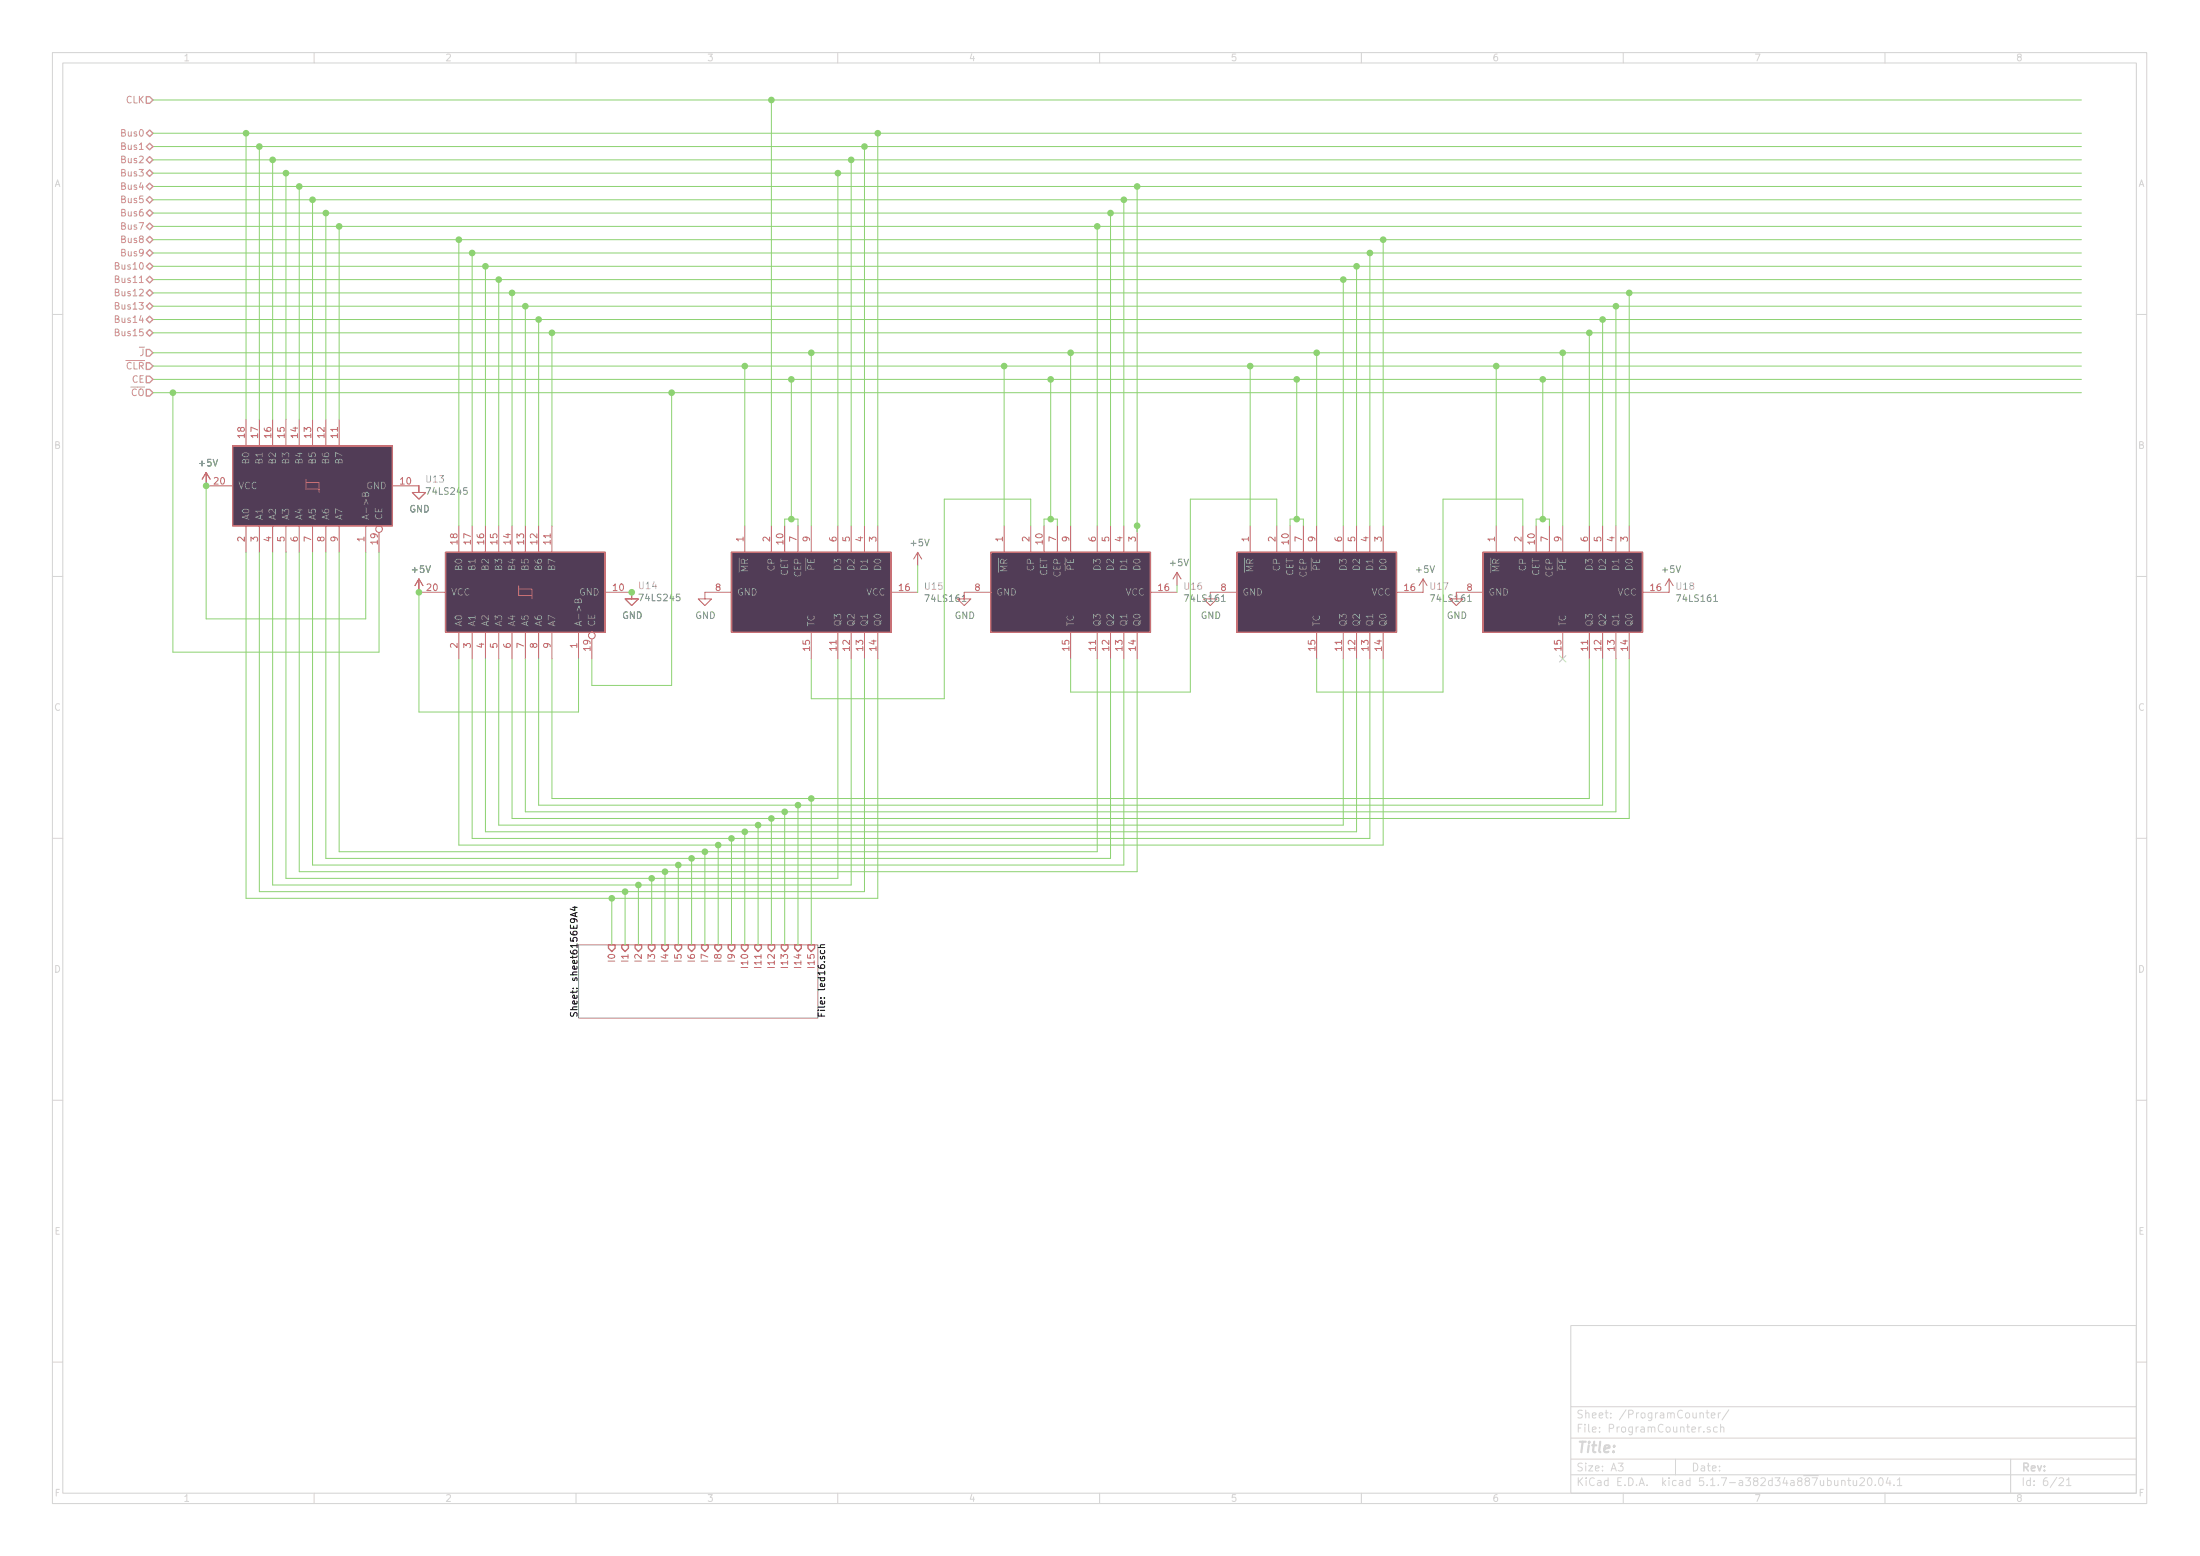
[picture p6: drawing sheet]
EESchema Schematic File Version 4
EELAYER 30 0
EELAYER END
$Descr A3 16535 11693
encoding utf-8
Sheet 9 21
Title ""
Date ""
Rev ""
Comp ""
Comment1 ""
Comment2 ""
Comment3 ""
Comment4 ""
$EndDescr
Wire Wire Line
	1150 1900 3550 1900
Wire Wire Line
	1150 2100 3750 2100
Wire Wire Line
	1150 2300 3950 2300
Wire Wire Line
	1150 2400 4050 2400
Wire Wire Line
	1150 2500 4150 2500
Wire Wire Line
	1150 2000 3650 2000
Wire Wire Line
	1150 1800 3450 1800
Wire Wire Line
	3450 3950 3450 1800
Wire Wire Line
	3550 3950 3550 1900
Wire Wire Line
	3650 3950 3650 2000
Wire Wire Line
	3750 3950 3750 2100
Wire Wire Line
	3850 3950 3850 2200
Wire Wire Line
	3950 3950 3950 2300
Wire Wire Line
	4050 3950 4050 2400
Wire Wire Line
	4150 3950 4150 2500
$Comp
L 16bitCpu-rescue:GND-power #PWR?
U 1 1
P 4750 4450
AR Path="/5F6D5FCC" Ref="#PWR?"  Part="1" 
AR Path="/5F67C726/5F6D5FCC" Ref="#PWR?"  Part="1" 
AR Path="/5F70885A/5F6D5FCC" Ref="#PWR?"  Part="1" 
AR Path="/5F733C5E/5F6D5FCC" Ref="#PWR?"  Part="1" 
AR Path="/602D4838/5F6D5FCC" Ref="#PWR?"  Part="1" 
AR Path="/603B00C8/5F6D5FCC" Ref="#PWR?"  Part="1" 
AR Path="/603B766D/5F6D5FCC" Ref="#PWR?"  Part="1" 
AR Path="/5F74778C/5F6D5FCC" Ref="#PWR?"  Part="1" 
AR Path="/5F6ACD14/5F6D5FCC" Ref="#PWR072"  Part="1" 
F 0 "#PWR072" H 4750 4200 50  0001 C CNN
F 1 "GND" H 4755 4277 50  0000 C CNN
F 2 "" H 4750 4450 50  0001 C CNN
F 3 "" H 4750 4450 50  0001 C CNN
	1    4750 4450
	1    0    0    -1  
$EndComp
$Comp
L 16bitCpu-rescue:GND-power #PWR?
U 1 1
P 3150 3650
AR Path="/5F6D5FE4" Ref="#PWR?"  Part="1" 
AR Path="/5F67C726/5F6D5FE4" Ref="#PWR?"  Part="1" 
AR Path="/5F70885A/5F6D5FE4" Ref="#PWR?"  Part="1" 
AR Path="/5F733C5E/5F6D5FE4" Ref="#PWR?"  Part="1" 
AR Path="/602D4838/5F6D5FE4" Ref="#PWR?"  Part="1" 
AR Path="/603B00C8/5F6D5FE4" Ref="#PWR?"  Part="1" 
AR Path="/603B766D/5F6D5FE4" Ref="#PWR?"  Part="1" 
AR Path="/5F74778C/5F6D5FE4" Ref="#PWR?"  Part="1" 
AR Path="/5F6ACD14/5F6D5FE4" Ref="#PWR068"  Part="1" 
F 0 "#PWR068" H 3150 3400 50  0001 C CNN
F 1 "GND" H 3155 3477 50  0000 C CNN
F 2 "" H 3150 3650 50  0001 C CNN
F 3 "" H 3150 3650 50  0001 C CNN
	1    3150 3650
	1    0    0    -1  
$EndComp
$Comp
L 16bitCpu-rescue:+5V-power #PWR?
U 1 1
P 3150 4450
AR Path="/5F6D5FF6" Ref="#PWR?"  Part="1" 
AR Path="/5F67C726/5F6D5FF6" Ref="#PWR?"  Part="1" 
AR Path="/5F70885A/5F6D5FF6" Ref="#PWR?"  Part="1" 
AR Path="/5F733C5E/5F6D5FF6" Ref="#PWR?"  Part="1" 
AR Path="/602D4838/5F6D5FF6" Ref="#PWR?"  Part="1" 
AR Path="/603B00C8/5F6D5FF6" Ref="#PWR?"  Part="1" 
AR Path="/603B766D/5F6D5FF6" Ref="#PWR?"  Part="1" 
AR Path="/5F74778C/5F6D5FF6" Ref="#PWR?"  Part="1" 
AR Path="/5F6ACD14/5F6D5FF6" Ref="#PWR070"  Part="1" 
F 0 "#PWR070" H 3150 4300 50  0001 C CNN
F 1 "+5V" H 3165 4623 50  0000 C CNN
F 2 "" H 3150 4450 50  0001 C CNN
F 3 "" H 3150 4450 50  0001 C CNN
	1    3150 4450
	1    0    0    -1  
$EndComp
Connection ~ 1550 3650
Connection ~ 3150 4450
$Comp
L 16bitCpu-rescue:74LS245-74xx U?
U 1 1
P 2350 3650
AR Path="/5F6D6094" Ref="U?"  Part="1" 
AR Path="/5F67C726/5F6D6094" Ref="U?"  Part="1" 
AR Path="/5F70885A/5F6D6094" Ref="U?"  Part="1" 
AR Path="/5F733C5E/5F6D6094" Ref="U?"  Part="1" 
AR Path="/602D4838/5F6D6094" Ref="U?"  Part="1" 
AR Path="/603B00C8/5F6D6094" Ref="U?"  Part="1" 
AR Path="/603B766D/5F6D6094" Ref="U?"  Part="1" 
AR Path="/5F74778C/5F6D6094" Ref="U?"  Part="1" 
AR Path="/5F6ACD14/5F6D6094" Ref="U13"  Part="1" 
F 0 "U13" V 2396 2806 50  0000 R CNN
F 1 "74LS245" V 2305 2806 50  0000 R CNN
F 2 "Package_DIP:DIP-20_W7.62mm" H 2350 3650 50  0001 C CNN
F 3 "http://www.ti.com/lit/gpn/sn74LS245" H 2350 3650 50  0001 C CNN
	1    2350 3650
	0    -1   -1   0   
$EndComp
$Comp
L 16bitCpu-rescue:GND-power #PWR?
U 1 1
P 4750 4450
AR Path="/5F6D60A0" Ref="#PWR?"  Part="1" 
AR Path="/5F67C726/5F6D60A0" Ref="#PWR?"  Part="1" 
AR Path="/5F70885A/5F6D60A0" Ref="#PWR?"  Part="1" 
AR Path="/5F733C5E/5F6D60A0" Ref="#PWR?"  Part="1" 
AR Path="/602D4838/5F6D60A0" Ref="#PWR?"  Part="1" 
AR Path="/603B00C8/5F6D60A0" Ref="#PWR?"  Part="1" 
AR Path="/603B766D/5F6D60A0" Ref="#PWR?"  Part="1" 
AR Path="/5F74778C/5F6D60A0" Ref="#PWR?"  Part="1" 
AR Path="/5F6ACD14/5F6D60A0" Ref="#PWR073"  Part="1" 
F 0 "#PWR073" H 4750 4200 50  0001 C CNN
F 1 "GND" H 4755 4277 50  0000 C CNN
F 2 "" H 4750 4450 50  0001 C CNN
F 3 "" H 4750 4450 50  0001 C CNN
	1    4750 4450
	1    0    0    -1  
$EndComp
$Comp
L 16bitCpu-rescue:GND-power #PWR?
U 1 1
P 3150 3650
AR Path="/5F6D60B8" Ref="#PWR?"  Part="1" 
AR Path="/5F67C726/5F6D60B8" Ref="#PWR?"  Part="1" 
AR Path="/5F70885A/5F6D60B8" Ref="#PWR?"  Part="1" 
AR Path="/5F733C5E/5F6D60B8" Ref="#PWR?"  Part="1" 
AR Path="/602D4838/5F6D60B8" Ref="#PWR?"  Part="1" 
AR Path="/603B00C8/5F6D60B8" Ref="#PWR?"  Part="1" 
AR Path="/603B766D/5F6D60B8" Ref="#PWR?"  Part="1" 
AR Path="/5F74778C/5F6D60B8" Ref="#PWR?"  Part="1" 
AR Path="/5F6ACD14/5F6D60B8" Ref="#PWR069"  Part="1" 
F 0 "#PWR069" H 3150 3400 50  0001 C CNN
F 1 "GND" H 3155 3477 50  0000 C CNN
F 2 "" H 3150 3650 50  0001 C CNN
F 3 "" H 3150 3650 50  0001 C CNN
	1    3150 3650
	1    0    0    -1  
$EndComp
$Comp
L 16bitCpu-rescue:+5V-power #PWR?
U 1 1
P 1550 3650
AR Path="/5F6D60C4" Ref="#PWR?"  Part="1" 
AR Path="/5F67C726/5F6D60C4" Ref="#PWR?"  Part="1" 
AR Path="/5F70885A/5F6D60C4" Ref="#PWR?"  Part="1" 
AR Path="/5F733C5E/5F6D60C4" Ref="#PWR?"  Part="1" 
AR Path="/602D4838/5F6D60C4" Ref="#PWR?"  Part="1" 
AR Path="/603B00C8/5F6D60C4" Ref="#PWR?"  Part="1" 
AR Path="/603B766D/5F6D60C4" Ref="#PWR?"  Part="1" 
AR Path="/5F74778C/5F6D60C4" Ref="#PWR?"  Part="1" 
AR Path="/5F6ACD14/5F6D60C4" Ref="#PWR066"  Part="1" 
F 0 "#PWR066" H 1550 3500 50  0001 C CNN
F 1 "+5V" H 1565 3823 50  0000 C CNN
F 2 "" H 1550 3650 50  0001 C CNN
F 3 "" H 1550 3650 50  0001 C CNN
	1    1550 3650
	1    0    0    -1  
$EndComp
$Comp
L 16bitCpu-rescue:+5V-power #PWR?
U 1 1
P 3150 4450
AR Path="/5F6D60D0" Ref="#PWR?"  Part="1" 
AR Path="/5F67C726/5F6D60D0" Ref="#PWR?"  Part="1" 
AR Path="/5F70885A/5F6D60D0" Ref="#PWR?"  Part="1" 
AR Path="/5F733C5E/5F6D60D0" Ref="#PWR?"  Part="1" 
AR Path="/602D4838/5F6D60D0" Ref="#PWR?"  Part="1" 
AR Path="/603B00C8/5F6D60D0" Ref="#PWR?"  Part="1" 
AR Path="/603B766D/5F6D60D0" Ref="#PWR?"  Part="1" 
AR Path="/5F74778C/5F6D60D0" Ref="#PWR?"  Part="1" 
AR Path="/5F6ACD14/5F6D60D0" Ref="#PWR071"  Part="1" 
F 0 "#PWR071" H 3150 4300 50  0001 C CNN
F 1 "+5V" H 3165 4623 50  0000 C CNN
F 2 "" H 3150 4450 50  0001 C CNN
F 3 "" H 3150 4450 50  0001 C CNN
	1    3150 4450
	1    0    0    -1  
$EndComp
Text HLabel 1150 750  0    50   Input ~ 0
CLK
Text HLabel 1150 1000 0    50   3State ~ 0
Bus0
Text HLabel 1150 1100 0    50   3State ~ 0
Bus1
Text HLabel 1150 1200 0    50   3State ~ 0
Bus2
Text HLabel 1150 1300 0    50   3State ~ 0
Bus3
Text HLabel 1150 1400 0    50   3State ~ 0
Bus4
Text HLabel 1150 1500 0    50   3State ~ 0
Bus5
Text HLabel 1150 1600 0    50   3State ~ 0
Bus6
Text HLabel 1150 1700 0    50   3State ~ 0
Bus7
Text HLabel 1150 1800 0    50   3State ~ 0
Bus8
Text HLabel 1150 1900 0    50   3State ~ 0
Bus9
Text HLabel 1150 2000 0    50   3State ~ 0
Bus10
Text HLabel 1150 2100 0    50   3State ~ 0
Bus11
Text HLabel 1150 2200 0    50   3State ~ 0
Bus12
Text HLabel 1150 2300 0    50   3State ~ 0
Bus13
Text HLabel 1150 2400 0    50   3State ~ 0
Bus14
$Comp
L 16bitCpu-rescue:74LS245-74xx U?
U 1 1
P 3950 4450
AR Path="/5F6D6117" Ref="U?"  Part="1" 
AR Path="/5F67C726/5F6D6117" Ref="U?"  Part="1" 
AR Path="/5F70885A/5F6D6117" Ref="U?"  Part="1" 
AR Path="/5F733C5E/5F6D6117" Ref="U?"  Part="1" 
AR Path="/602D4838/5F6D6117" Ref="U?"  Part="1" 
AR Path="/603B00C8/5F6D6117" Ref="U?"  Part="1" 
AR Path="/603B766D/5F6D6117" Ref="U?"  Part="1" 
AR Path="/5F74778C/5F6D6117" Ref="U?"  Part="1" 
AR Path="/5F6ACD14/5F6D6117" Ref="U14"  Part="1" 
F 0 "U14" V 3996 3606 50  0000 R CNN
F 1 "74LS245" V 3905 3606 50  0000 R CNN
F 2 "Package_DIP:DIP-20_W7.62mm" H 3950 4450 50  0001 C CNN
F 3 "http://www.ti.com/lit/gpn/sn74LS245" H 3950 4450 50  0001 C CNN
	1    3950 4450
	0    -1   -1   0   
$EndComp
Wire Wire Line
	1150 1100 1950 1100
Wire Wire Line
	1150 1400 2250 1400
Wire Wire Line
	1150 1600 2450 1600
Wire Wire Line
	1150 2200 3850 2200
Wire Wire Line
	1150 1300 2150 1300
Wire Wire Line
	1850 3150 1850 1000
Wire Wire Line
	1150 1000 1850 1000
Connection ~ 1850 1000
Wire Wire Line
	1950 3150 1950 1100
Connection ~ 1950 1100
Wire Wire Line
	2050 3150 2050 1200
Wire Wire Line
	1150 1200 2050 1200
Connection ~ 2050 1200
Wire Wire Line
	2150 3150 2150 1300
Connection ~ 2150 1300
Wire Wire Line
	2250 3150 2250 1400
Connection ~ 2250 1400
Wire Wire Line
	2350 3150 2350 1500
Wire Wire Line
	1150 1500 2350 1500
Connection ~ 2350 1500
Wire Wire Line
	2450 3150 2450 1600
Connection ~ 2450 1600
Wire Wire Line
	2550 3150 2550 1700
Wire Wire Line
	1150 1700 2550 1700
Connection ~ 2550 1700
$Comp
L 16bitCpu-rescue:+5V-power #PWR?
U 1 1
P 1550 3650
AR Path="/5F6D6186" Ref="#PWR?"  Part="1" 
AR Path="/5F67C726/5F6D6186" Ref="#PWR?"  Part="1" 
AR Path="/5F70885A/5F6D6186" Ref="#PWR?"  Part="1" 
AR Path="/5F733C5E/5F6D6186" Ref="#PWR?"  Part="1" 
AR Path="/602D4838/5F6D6186" Ref="#PWR?"  Part="1" 
AR Path="/603B00C8/5F6D6186" Ref="#PWR?"  Part="1" 
AR Path="/603B766D/5F6D6186" Ref="#PWR?"  Part="1" 
AR Path="/5F74778C/5F6D6186" Ref="#PWR?"  Part="1" 
AR Path="/5F6ACD14/5F6D6186" Ref="#PWR067"  Part="1" 
F 0 "#PWR067" H 1550 3500 50  0001 C CNN
F 1 "+5V" H 1565 3823 50  0000 C CNN
F 2 "" H 1550 3650 50  0001 C CNN
F 3 "" H 1550 3650 50  0001 C CNN
	1    1550 3650
	1    0    0    -1  
$EndComp
Connection ~ 3450 1800
Connection ~ 3550 1900
Connection ~ 3650 2000
Connection ~ 3750 2100
Connection ~ 3850 2200
Connection ~ 3950 2300
Connection ~ 4050 2400
Connection ~ 4150 2500
Connection ~ 4750 4450
Wire Wire Line
	4350 4950 4350 5350
Wire Wire Line
	4350 5350 3150 5350
Wire Wire Line
	3150 5350 3150 4450
Wire Wire Line
	2750 4150 2750 4650
Wire Wire Line
	2750 4650 1550 4650
Wire Wire Line
	1550 4650 1550 3650
$Comp
L 16bitCpu-rescue:74LS161-74xx U?
U 1 1
P 6100 4450
AR Path="/5F779E04" Ref="U?"  Part="1" 
AR Path="/5F6ACD14/5F779E04" Ref="U15"  Part="1" 
F 0 "U15" V 6054 5294 50  0000 L CNN
F 1 "74LS161" V 6145 5294 50  0000 L CNN
F 2 "Package_DIP:DIP-16_W7.62mm" H 6100 4450 50  0001 C CNN
F 3 "http://www.ti.com/lit/gpn/sn74LS161" H 6100 4450 50  0001 C CNN
	1    6100 4450
	0    1    1    0   
$EndComp
$Comp
L 16bitCpu-rescue:74LS161-74xx U?
U 1 1
P 9900 4450
AR Path="/5F77F8AA" Ref="U?"  Part="1" 
AR Path="/5F6ACD14/5F77F8AA" Ref="U17"  Part="1" 
F 0 "U17" V 9854 5294 50  0000 L CNN
F 1 "74LS161" V 9945 5294 50  0000 L CNN
F 2 "Package_DIP:DIP-16_W7.62mm" H 9900 4450 50  0001 C CNN
F 3 "http://www.ti.com/lit/gpn/sn74LS161" H 9900 4450 50  0001 C CNN
	1    9900 4450
	0    1    1    0   
$EndComp
$Comp
L 16bitCpu-rescue:74LS161-74xx U?
U 1 1
P 11750 4450
AR Path="/5F780CA7" Ref="U?"  Part="1" 
AR Path="/5F6ACD14/5F780CA7" Ref="U18"  Part="1" 
F 0 "U18" V 11704 5294 50  0000 L CNN
F 1 "74LS161" V 11795 5294 50  0000 L CNN
F 2 "Package_DIP:DIP-16_W7.62mm" H 11750 4450 50  0001 C CNN
F 3 "http://www.ti.com/lit/gpn/sn74LS161" H 11750 4450 50  0001 C CNN
	1    11750 4450
	0    1    1    0   
$EndComp
Wire Wire Line
	3950 2300 12150 2300
Wire Wire Line
	3850 2200 12250 2200
Wire Wire Line
	3750 2100 10100 2100
Wire Wire Line
	3650 2000 10200 2000
Wire Wire Line
	3550 1900 10300 1900
Wire Wire Line
	2450 1600 8350 1600
Wire Wire Line
	2350 1500 8450 1500
Wire Wire Line
	2250 1400 8550 1400
Wire Wire Line
	2150 1300 6300 1300
Wire Wire Line
	2050 1200 6400 1200
Wire Wire Line
	1950 1100 6500 1100
Wire Wire Line
	1850 1000 6600 1000
Wire Wire Line
	1150 750  5800 750 
Wire Wire Line
	1850 4150 1850 6750
Wire Wire Line
	6600 6750 6600 4950
Wire Wire Line
	1850 6750 4600 6750
Wire Wire Line
	6500 4950 6500 6700
Wire Wire Line
	6500 6700 4700 6700
Wire Wire Line
	1950 6700 1950 4150
Wire Wire Line
	2050 4150 2050 6650
Wire Wire Line
	6400 6650 6400 4950
Wire Wire Line
	6300 4950 6300 6600
Wire Wire Line
	2150 6600 2150 4150
Wire Wire Line
	6300 6600 4900 6600
Wire Wire Line
	2250 4150 2250 6550
Wire Wire Line
	2250 6550 5000 6550
Wire Wire Line
	8450 6500 5100 6500
Wire Wire Line
	2350 6500 2350 4150
Wire Wire Line
	2450 4150 2450 6450
Wire Wire Line
	2450 6450 5200 6450
Wire Wire Line
	8250 6400 5300 6400
Wire Wire Line
	2550 6400 2550 4150
Wire Wire Line
	3450 4950 3450 6350
Wire Wire Line
	10400 6350 10400 4950
Wire Wire Line
	10300 4950 10300 6300
Wire Wire Line
	10300 6300 5500 6300
Wire Wire Line
	3550 6300 3550 4950
Wire Wire Line
	3650 4950 3650 6250
Wire Wire Line
	3650 6250 5600 6250
Wire Wire Line
	10200 6250 10200 4950
Wire Wire Line
	10100 4950 10100 6200
Wire Wire Line
	3750 6200 3750 4950
Wire Wire Line
	3850 4950 3850 6150
Wire Wire Line
	3850 6150 5800 6150
Wire Wire Line
	12250 6150 12250 4950
Wire Wire Line
	12150 4950 12150 6100
Wire Wire Line
	12150 6100 5900 6100
Wire Wire Line
	3950 6100 3950 4950
Wire Wire Line
	4050 4950 4050 6050
Wire Wire Line
	4050 6050 6000 6050
Wire Wire Line
	12050 6050 12050 4950
Wire Wire Line
	11950 4950 11950 6000
Wire Wire Line
	11950 6000 6100 6000
Wire Wire Line
	4150 6000 4150 4950
Wire Wire Line
	6100 4950 6100 5250
Wire Wire Line
	6100 5250 7100 5250
Wire Wire Line
	7100 5250 7100 3750
Wire Wire Line
	7100 3750 7750 3750
Wire Wire Line
	7750 3750 7750 3950
Wire Wire Line
	8050 5200 8950 5200
Wire Wire Line
	8950 5200 8950 3750
Wire Wire Line
	8950 3750 9600 3750
Wire Wire Line
	9600 3750 9600 3950
Wire Wire Line
	9900 4950 9900 5200
Wire Wire Line
	9900 5200 10850 5200
Wire Wire Line
	10850 5200 10850 3750
Wire Wire Line
	10850 3750 11450 3750
Wire Wire Line
	11450 3750 11450 3950
Text HLabel 1150 2750 0    50   Input ~ 0
~CLR
Connection ~ 5600 2750
Wire Wire Line
	7550 3950 7550 2750
Wire Wire Line
	5600 2750 7550 2750
Connection ~ 7550 2750
Wire Wire Line
	7550 2750 9400 2750
Wire Wire Line
	9400 3950 9400 2750
Connection ~ 9400 2750
Wire Wire Line
	11250 3950 11250 2750
Wire Wire Line
	9400 2750 11250 2750
Connection ~ 11250 2750
Wire Wire Line
	11250 2750 15650 2750
Wire Wire Line
	1150 2750 5600 2750
Text HLabel 1150 2650 0    50   Input ~ 0
~J
Wire Wire Line
	1150 2650 6100 2650
Wire Wire Line
	6100 3950 6100 2650
Connection ~ 6100 2650
Wire Wire Line
	6100 2650 8050 2650
Wire Wire Line
	8050 3950 8050 2650
Connection ~ 8050 2650
Wire Wire Line
	9900 3950 9900 2650
Wire Wire Line
	8050 2650 9900 2650
Connection ~ 9900 2650
Wire Wire Line
	9900 2650 11750 2650
Wire Wire Line
	11750 3950 11750 2650
Connection ~ 11750 2650
Wire Wire Line
	11750 2650 15650 2650
Wire Wire Line
	5800 3950 5800 750 
Connection ~ 5800 750 
Wire Wire Line
	5800 750  15650 750 
Text HLabel 1150 2850 0    50   Input ~ 0
CE
Wire Wire Line
	5600 2750 5600 3950
Wire Wire Line
	1150 2850 5950 2850
Wire Wire Line
	5950 3900 6000 3900
Wire Wire Line
	6000 3900 6000 3950
Connection ~ 5950 2850
Wire Wire Line
	5950 2850 7900 2850
Wire Wire Line
	5950 3900 5900 3900
Wire Wire Line
	5900 3900 5900 3950
Connection ~ 5950 3900
Wire Wire Line
	7900 2850 7900 3900
Wire Wire Line
	7900 3900 7950 3900
Wire Wire Line
	7950 3900 7950 3950
Connection ~ 7900 2850
Wire Wire Line
	7900 2850 9750 2850
Wire Wire Line
	7900 3900 7850 3900
Wire Wire Line
	7850 3900 7850 3950
Connection ~ 7900 3900
Wire Wire Line
	9750 2850 9750 3900
Wire Wire Line
	9750 3900 9800 3900
Wire Wire Line
	9800 3900 9800 3950
Connection ~ 9750 2850
Wire Wire Line
	9750 2850 11600 2850
Wire Wire Line
	9750 3900 9700 3900
Wire Wire Line
	9700 3900 9700 3950
Connection ~ 9750 3900
Wire Wire Line
	11600 2850 11600 3900
Wire Wire Line
	11600 3900 11650 3900
Wire Wire Line
	11650 3900 11650 3950
Connection ~ 11600 2850
Wire Wire Line
	11600 2850 15650 2850
Wire Wire Line
	11600 3900 11550 3900
Wire Wire Line
	11550 3900 11550 3950
Connection ~ 11600 3900
Text HLabel 1150 2950 0    50   Input ~ 0
~CO
Wire Wire Line
	5950 2850 5950 3900
Wire Wire Line
	1150 2950 1300 2950
Wire Wire Line
	1300 2950 1300 4900
Wire Wire Line
	1300 4900 2850 4900
Wire Wire Line
	2850 4900 2850 4150
Connection ~ 1300 2950
Wire Wire Line
	1300 2950 5050 2950
Wire Wire Line
	5050 2950 5050 5150
Wire Wire Line
	5050 5150 4450 5150
Wire Wire Line
	4450 5150 4450 4950
Connection ~ 5050 2950
Wire Wire Line
	5050 2950 15650 2950
Wire Wire Line
	6600 3950 6600 1000
Connection ~ 6600 1000
Wire Wire Line
	6600 1000 15650 1000
Wire Wire Line
	6500 3950 6500 1100
Connection ~ 6500 1100
Wire Wire Line
	6500 1100 15650 1100
Wire Wire Line
	6400 3950 6400 1200
Connection ~ 6400 1200
Wire Wire Line
	6400 1200 15650 1200
Wire Wire Line
	6300 3950 6300 1300
Connection ~ 6300 1300
Wire Wire Line
	6300 1300 15650 1300
Connection ~ 8550 1400
Wire Wire Line
	8450 1500 8450 3950
Connection ~ 8450 1500
Wire Wire Line
	8450 1500 15650 1500
Wire Wire Line
	8350 1600 8350 3950
Connection ~ 8350 1600
Wire Wire Line
	8350 1600 15650 1600
Connection ~ 8550 3950
Wire Wire Line
	8550 3950 8550 1400
Wire Wire Line
	8550 4000 8550 3950
Wire Wire Line
	8550 6550 8550 4950
Wire Wire Line
	8450 4950 8450 6500
Wire Wire Line
	8350 6450 8350 4950
Wire Wire Line
	8250 4950 8250 6400
Wire Wire Line
	8050 4950 8050 5200
$Comp
L 16bitCpu-rescue:74LS161-74xx U?
U 1 1
P 8050 4450
AR Path="/5F77E072" Ref="U?"  Part="1" 
AR Path="/5F6ACD14/5F77E072" Ref="U16"  Part="1" 
F 0 "U16" V 8004 5294 50  0000 L CNN
F 1 "74LS161" V 8095 5294 50  0000 L CNN
F 2 "Package_DIP:DIP-16_W7.62mm" H 8050 4450 50  0001 C CNN
F 3 "http://www.ti.com/lit/gpn/sn74LS161" H 8050 4450 50  0001 C CNN
	1    8050 4450
	0    1    1    0   
$EndComp
Wire Wire Line
	2550 1700 8250 1700
Connection ~ 8250 1700
Wire Wire Line
	8250 1700 15650 1700
Wire Wire Line
	8550 1400 15650 1400
Wire Wire Line
	8250 3950 8250 1700
Wire Wire Line
	3450 1800 10400 1800
Wire Wire Line
	10400 3950 10400 1800
Connection ~ 10400 1800
Wire Wire Line
	10400 1800 15650 1800
Wire Wire Line
	10300 3950 10300 1900
Connection ~ 10300 1900
Wire Wire Line
	10300 1900 15650 1900
Wire Wire Line
	10200 3950 10200 2000
Connection ~ 10200 2000
Wire Wire Line
	10200 2000 15650 2000
Wire Wire Line
	10100 3950 10100 2100
Connection ~ 10100 2100
Wire Wire Line
	10100 2100 15650 2100
Wire Wire Line
	12250 3950 12250 2200
Connection ~ 12250 2200
Wire Wire Line
	12250 2200 15650 2200
Wire Wire Line
	12150 3950 12150 2300
Connection ~ 12150 2300
Wire Wire Line
	12150 2300 15650 2300
Wire Wire Line
	12050 3950 12050 2400
Wire Wire Line
	4050 2400 12050 2400
Connection ~ 12050 2400
Wire Wire Line
	12050 2400 15650 2400
Wire Wire Line
	11950 3950 11950 2500
Wire Wire Line
	4150 2500 11950 2500
Connection ~ 11950 2500
Wire Wire Line
	11950 2500 15650 2500
Wire Wire Line
	6900 4450 6900 4250
$Comp
L 16bitCpu-rescue:+5V-power #PWR?
U 1 1
P 6900 4250
AR Path="/5F9A8E46" Ref="#PWR?"  Part="1" 
AR Path="/5F6ACD14/5F9A8E46" Ref="#PWR075"  Part="1" 
F 0 "#PWR075" H 6900 4100 50  0001 C CNN
F 1 "+5V" H 6915 4423 50  0000 C CNN
F 2 "" H 6900 4250 50  0001 C CNN
F 3 "" H 6900 4250 50  0001 C CNN
	1    6900 4250
	1    0    0    -1  
$EndComp
$Comp
L 16bitCpu-rescue:+5V-power #PWR?
U 1 1
P 8850 4400
AR Path="/5F9B1DDA" Ref="#PWR?"  Part="1" 
AR Path="/5F6ACD14/5F9B1DDA" Ref="#PWR077"  Part="1" 
F 0 "#PWR077" H 8850 4250 50  0001 C CNN
F 1 "+5V" H 8865 4573 50  0000 C CNN
F 2 "" H 8850 4400 50  0001 C CNN
F 3 "" H 8850 4400 50  0001 C CNN
	1    8850 4400
	1    0    0    -1  
$EndComp
Wire Wire Line
	8850 4400 8850 4450
$Comp
L 16bitCpu-rescue:+5V-power #PWR?
U 1 1
P 10700 4450
AR Path="/5F9BCAE2" Ref="#PWR?"  Part="1" 
AR Path="/5F6ACD14/5F9BCAE2" Ref="#PWR079"  Part="1" 
F 0 "#PWR079" H 10700 4300 50  0001 C CNN
F 1 "+5V" H 10715 4623 50  0000 C CNN
F 2 "" H 10700 4450 50  0001 C CNN
F 3 "" H 10700 4450 50  0001 C CNN
	1    10700 4450
	1    0    0    -1  
$EndComp
$Comp
L 16bitCpu-rescue:+5V-power #PWR?
U 1 1
P 12550 4450
AR Path="/5F9BD87F" Ref="#PWR?"  Part="1" 
AR Path="/5F6ACD14/5F9BD87F" Ref="#PWR081"  Part="1" 
F 0 "#PWR081" H 12550 4300 50  0001 C CNN
F 1 "+5V" H 12565 4623 50  0000 C CNN
F 2 "" H 12550 4450 50  0001 C CNN
F 3 "" H 12550 4450 50  0001 C CNN
	1    12550 4450
	1    0    0    -1  
$EndComp
$Comp
L 16bitCpu-rescue:GND-power #PWR?
U 1 1
P 5300 4450
AR Path="/5F9BEDE2" Ref="#PWR?"  Part="1" 
AR Path="/5F6ACD14/5F9BEDE2" Ref="#PWR074"  Part="1" 
F 0 "#PWR074" H 5300 4200 50  0001 C CNN
F 1 "GND" H 5305 4277 50  0000 C CNN
F 2 "" H 5300 4450 50  0001 C CNN
F 3 "" H 5300 4450 50  0001 C CNN
	1    5300 4450
	1    0    0    -1  
$EndComp
$Comp
L 16bitCpu-rescue:GND-power #PWR?
U 1 1
P 7250 4450
AR Path="/5F9C426E" Ref="#PWR?"  Part="1" 
AR Path="/5F6ACD14/5F9C426E" Ref="#PWR076"  Part="1" 
F 0 "#PWR076" H 7250 4200 50  0001 C CNN
F 1 "GND" H 7255 4277 50  0000 C CNN
F 2 "" H 7250 4450 50  0001 C CNN
F 3 "" H 7250 4450 50  0001 C CNN
	1    7250 4450
	1    0    0    -1  
$EndComp
$Comp
L 16bitCpu-rescue:GND-power #PWR?
U 1 1
P 9100 4450
AR Path="/5F9CE333" Ref="#PWR?"  Part="1" 
AR Path="/5F6ACD14/5F9CE333" Ref="#PWR078"  Part="1" 
F 0 "#PWR078" H 9100 4200 50  0001 C CNN
F 1 "GND" H 9105 4277 50  0000 C CNN
F 2 "" H 9100 4450 50  0001 C CNN
F 3 "" H 9100 4450 50  0001 C CNN
	1    9100 4450
	1    0    0    -1  
$EndComp
$Comp
L 16bitCpu-rescue:GND-power #PWR?
U 1 1
P 10950 4450
AR Path="/5F9D8AA1" Ref="#PWR?"  Part="1" 
AR Path="/5F6ACD14/5F9D8AA1" Ref="#PWR080"  Part="1" 
F 0 "#PWR080" H 10950 4200 50  0001 C CNN
F 1 "GND" H 10955 4277 50  0000 C CNN
F 2 "" H 10950 4450 50  0001 C CNN
F 3 "" H 10950 4450 50  0001 C CNN
	1    10950 4450
	1    0    0    -1  
$EndComp
Text HLabel 1150 2500 0    50   3State ~ 0
Bus15
NoConn ~ 11750 4950
$Sheet
S 4350 7100 1800 550 
U 6156E9B6
F0 "sheet6156E9A4" 50
F1 "led16.sch" 50
F2 "I0" I T 4600 7100 50 
F3 "I1" I T 4700 7100 50 
F4 "I2" I T 4800 7100 50 
F5 "I3" I T 4900 7100 50 
F6 "I4" I T 5000 7100 50 
F7 "I5" I T 5100 7100 50 
F8 "I6" I T 5200 7100 50 
F9 "I7" I T 5300 7100 50 
F10 "I8" I T 5400 7100 50 
F11 "I9" I T 5500 7100 50 
F12 "I10" I T 5600 7100 50 
F13 "I11" I T 5700 7100 50 
F14 "I12" I T 5800 7100 50 
F15 "I13" I T 5900 7100 50 
F16 "I14" I T 6000 7100 50 
F17 "I15" I T 6100 7100 50 
$EndSheet
Wire Wire Line
	4600 7100 4600 6750
Connection ~ 4600 6750
Wire Wire Line
	4600 6750 6600 6750
Wire Wire Line
	4700 7100 4700 6700
Connection ~ 4700 6700
Wire Wire Line
	4700 6700 1950 6700
Wire Wire Line
	4800 7100 4800 6650
Wire Wire Line
	2050 6650 4800 6650
Connection ~ 4800 6650
Wire Wire Line
	4800 6650 6400 6650
Wire Wire Line
	4900 7100 4900 6600
Connection ~ 4900 6600
Wire Wire Line
	4900 6600 2150 6600
Wire Wire Line
	5000 7100 5000 6550
Connection ~ 5000 6550
Wire Wire Line
	5000 6550 8550 6550
Wire Wire Line
	5100 7100 5100 6500
Connection ~ 5100 6500
Wire Wire Line
	5100 6500 2350 6500
Wire Wire Line
	5200 7100 5200 6450
Connection ~ 5200 6450
Wire Wire Line
	5200 6450 8350 6450
Wire Wire Line
	3450 6350 5400 6350
Wire Wire Line
	5300 7100 5300 6400
Connection ~ 5300 6400
Wire Wire Line
	5300 6400 2550 6400
Wire Wire Line
	5400 7100 5400 6350
Connection ~ 5400 6350
Wire Wire Line
	5400 6350 10400 6350
Wire Wire Line
	5500 7100 5500 6300
Connection ~ 5500 6300
Wire Wire Line
	5500 6300 3550 6300
Wire Wire Line
	5600 7100 5600 6250
Connection ~ 5600 6250
Wire Wire Line
	5600 6250 10200 6250
Wire Wire Line
	5700 7100 5700 6200
Wire Wire Line
	3750 6200 5700 6200
Connection ~ 5700 6200
Wire Wire Line
	5700 6200 10100 6200
Wire Wire Line
	5800 7100 5800 6150
Connection ~ 5800 6150
Wire Wire Line
	5800 6150 12250 6150
Wire Wire Line
	5900 7100 5900 6100
Connection ~ 5900 6100
Wire Wire Line
	5900 6100 3950 6100
Wire Wire Line
	6000 7100 6000 6050
Connection ~ 6000 6050
Wire Wire Line
	6000 6050 12050 6050
Wire Wire Line
	6100 7100 6100 6000
Connection ~ 6100 6000
Wire Wire Line
	6100 6000 4150 6000
$EndSCHEMATC
